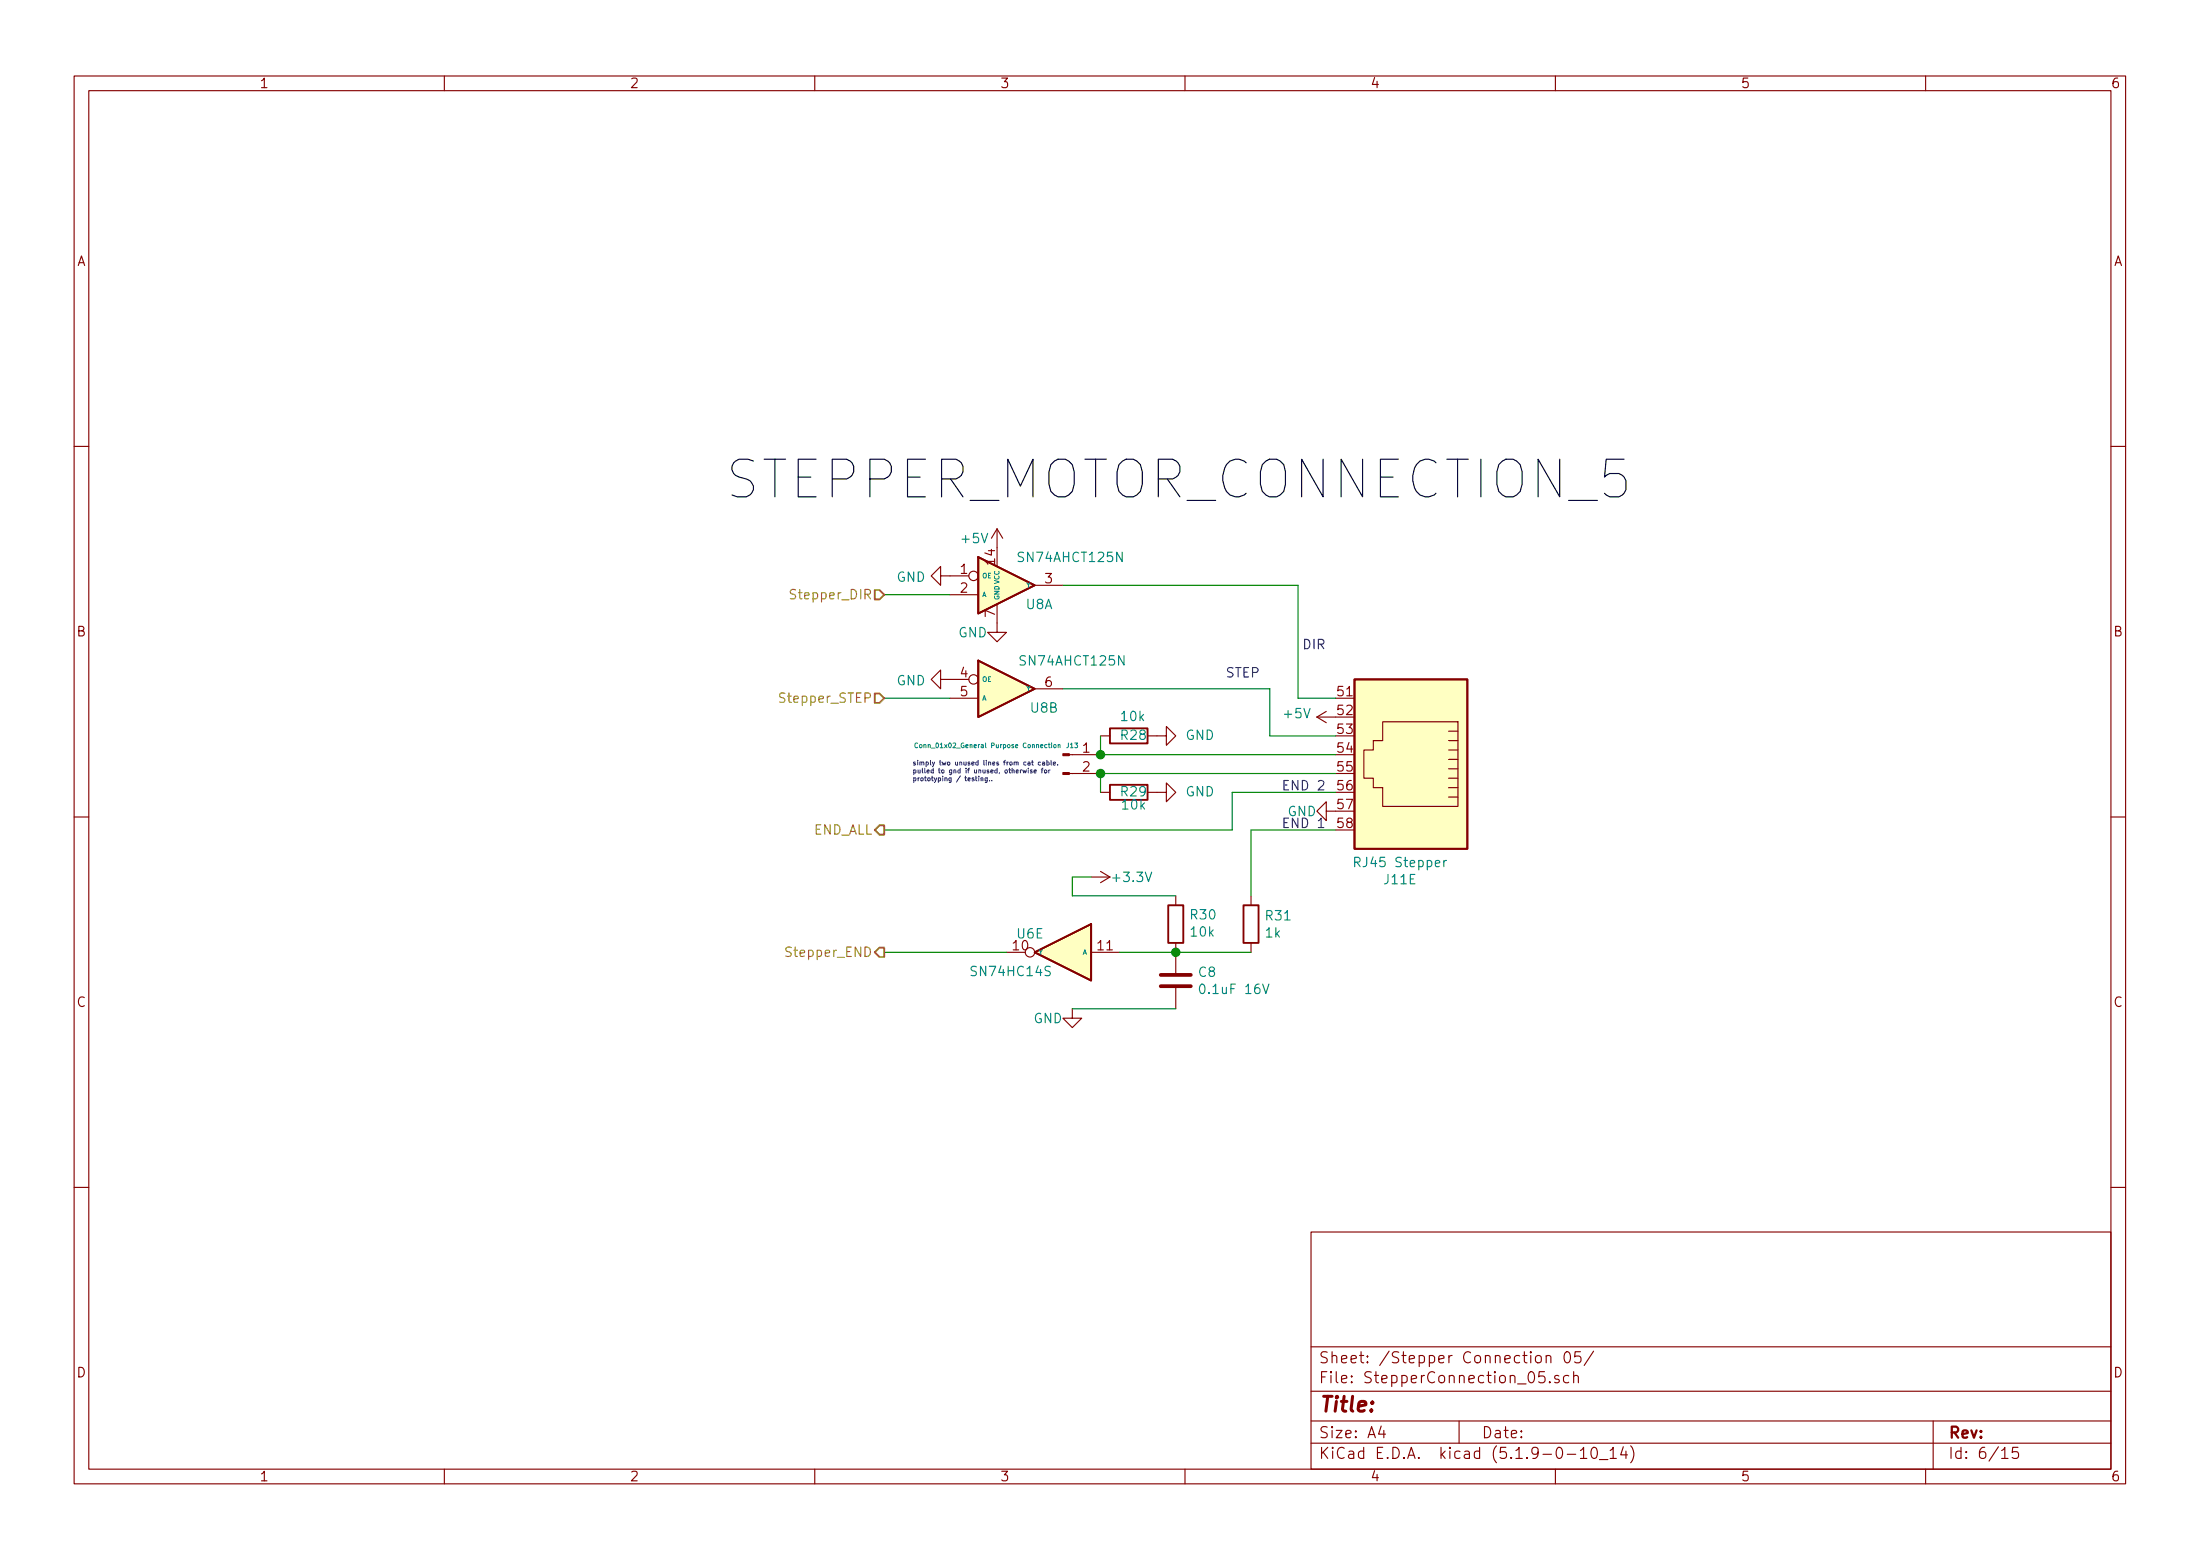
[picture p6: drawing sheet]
<svg xmlns="http://www.w3.org/2000/svg" width="297mm" height="210mm" viewBox="0 0 297 210" stroke-linecap="round" stroke-linejoin="round" font-family="sans-serif">
<g fill="none" stroke="#840000" stroke-width=".15">
<path d="M10 10.3h277v189.9h-277zM12 12.2h273v186.1h-273zM60 10.3v1.9M110 10.3v1.9M160 10.3v1.9M210 10.3v1.9M260 10.3v1.9M10 60.2h2M127 77.7v-1.3l-1.3 1.3 1.3 1.3v-1.3h3.8M134.6 71.4l-.7 1.2M134.6 71.4v2.5M134.6 71.4l.8 1.2"/>
<path d="M139.7 79h3.8M285 60.2h2M127 91.7v-1.3l-1.3 1.3 1.3 1.3v-1.3h3.8M128.3 94.2h3.8M128.3 80.3h3.8M134.6 81.5v3.8h1.3l-1.3 1.3-1.3-1.3h1.3M139.7 93h3.8M148.6 99.3h1.3M154.9 99.3h2.6v-1.3l1.2 1.3-1.2 1.3v-1.3M177.8 96.8l1.3 .7M177.8 96.8h2.5M179.1 96l-1.3 .8"/>
<path d="M186.7 97.4h10.1v11.4h-10.1v-2.5h-1.3v-1.3h-1.3v-3.8h1.3v-1.3h1.3zM195.6 98.7h1.2M195.6 99.9h1.2M10 110.3h2M144.4 104.4h4.2M144.4 101.8h4.2M147.3 118.4h2.6M148.6 117.6l1.3 .8M148.6 106.9h1.3M149.9 118.4l-1.3 .7M154.9 106.9h2.6v-1.2l1.2 1.2-1.2 1.3v-1.3M179.1 109.5v-1.3l-1.3 1.3 1.3 1.2v-1.2h1.2"/>
<path d="M195.6 101.2h1.2M195.6 102.5h1.2M195.6 103.8h1.2M195.6 105h1.2M195.6 106.3h1.2M195.6 107.6h1.2M285 110.3h2M135.9 128.5h2.5M144.8 136.1v1.3h1.2l-1.2 1.3-1.3-1.3h1.3M147.3 128.5h3.8M158.7 120.9v1.3M158.7 127.2v4.1"/>
<path d="M158.7 133.3v2.8M168.9 120.9v1.3M168.9 127.2v1.3M10 160.2h2M177 166.3h108v32h-108zM285 160.2h2M60 198.3v1.9M110 198.3v1.9M160 198.3v1.9M177 194.8h108M177 191.8h108M177 187.8h108"/>
<path d="M177 181.8h108M186.5 192.5l-.4 1h1M186.8 193v1M197 191.8v3M207.4 183.1a.41 .41 0 0 1 .7 .1v.4a.41 .41 0 0 1-.4 .3 .41 .41 0 0 1-.4-.3zM208.5 185.1h-.7l-.1 .7a.62 .62 0 0 1 .8-.1l.1 .3-.1 .5-.2 .1h-.3l-.3-.1M208.8 183.1a.38 .38 0 0 1 .6 0v.8M208.8 182.9v1M209.2 186.5h.1l-.1 .1v-.1v.1M210 198.3v1.9M210.5 185.7l-.4-.1-.1 .1-.1 .2a.48 .48 0 0 0 .6 .3v.1v.2l-.2 .1-.4-.1M211.3 182.6a.35 .35 0 0 1 .4-.2 .35 .35 0 0 1 .3 .3 .77 .77 0 0 1-.5 1.2 .9 .9 0 0 1-.2-1.3z"/>
<path d="M211.6 196.3h1.2M211.8 185.7a.5 .5 0 0 0-.6 0l-.1 .6a.47 .47 0 0 0 .6 .3l.1-.1M212.5 185.7a.38 .38 0 0 1 .6 .1v.8M212.5 185.1v1.5M213.4 195.8l.4-.5v1.5M213.4 182.4h-.7l-.1 .7a.62 .62 0 0 1 .7 0l.2 .2-.1 .5-.2 .1h-.4l-.2-.1M213.4 196.8h.8M215 195.4a.34 .34 0 0 1 .6 .2 .77 .77 0 0 1-.4 1.2 .97 .97 0 0 1-.2-1.4zM215.2 182.3l-1.3 2M216 197h1.1M217.4 195.8l.4-.5v1.5M217.4 196.8h.8"/>
<path d="M219.2 195.2l-.4 1.1h.9M219.5 195.8v1M220.2 195.1a1.71 1.71 0 0 1 0 2.3M260 198.3v1.9M261 191.8v6.5M270.3 195.8l.3-.3 .1-.2v1.5M270.3 196.8h.8M272.5 195.3h-.7l-.1 .7a.65 .65 0 0 1 .7 0 .61 .61 0 0 1 .1 .7h-.1a.61 .61 0 0 1-.7 0"/>
<circle cx="131.4" cy="77.7" r=".63"/>
<circle cx="131.4" cy="91.7" r=".63"/>
<circle cx="139.1" cy="128.5" r=".63"/>
</g>
<g fill="#ffffc2" stroke="#ffffc2" stroke-width=".14">
<path d="M182.9 91.7h15.2v22.8h-15.2z"/>
<path d="M132.1 89.1l7.6 3.9-7.6 3.8z"/>
<path d="M139.7 128.5l7.6-3.8v7.6z"/>
<path d="M132.1 75.2l7.6 3.8-7.6 3.8z"/>
</g>
<path d="M132.1 75.2l7.6 3.8-7.6 3.8zM132.1 89.1l7.6 3.9-7.6 3.8zM149.9 98.3h5v2h-5zM182.9 91.7h15.2v22.8h-15.2zM149.9 105.9h5v2h-5zM139.7 128.5l7.6-3.8v7.6zM157.7 122.2h2.1v5h-2.1zM167.9 122.2h2v5h-2z" fill="none" stroke="#840000" stroke-width=".25"/>
<path d="M182.9 116.4h.5a.34 .34 0 0 0 .3-.4 .34 .34 0 0 0-.3-.3h-.5v1.3M194.9 116.1v.9M195.3 116.1l-.2 .1-.2 .2M170.5 132.8l.4 1.3 .4-1.3" fill="none" stroke="#008484" stroke-width=".15"/>
<path d="M156.7 133.1h4.1M156.7 131.6h4.1" fill="none" stroke="#840000" stroke-width=".51"/>
<g fill="#840000" stroke="#840000" stroke-width=".15">
<path d="M143.5 104.3h.9v.2h-.9z"/>
<path d="M143.5 101.7h.9v.3h-.9z"/>
</g>
<path d="M123.9 100.3a.29 .29 0 0 0-.4 .3 .29 .29 0 0 0 .4 .3v-.1M141.5 100.5h.3M141.6 100.3v.5l.2 .1M142 100.3h.1M142 100.5v.4M142.3 100.5h.2l.1 .1v.2l-.1 .1-.2-.1zM142.9 100.6l.2-.1v.4M142.9 100.5v.4" fill="none" stroke="#008484" stroke-width=".14"/>
<path d="M143.5 79h31.8v15.2h5M119.4 80.3h8.9M119.4 94.2h8.9M143.5 93h27.9v6.3h8.9M148.6 99.3v2.5h31.7M147.3 118.4h-2.5v2.5h13.9M180.3 106.9h-13.9v5.1h-47M180.3 112h-11.4v8.9M180.3 104.4h-31.7v2.5M119.4 128.5h16.5M144.8 136.1h13.9M151.1 128.5h17.8" fill="none" stroke="#008400" stroke-width=".15"/>
<path d="M107.4 79.6l-.5-.1-.1 .2v.3l.5 .3 .1 .3-.2 .2h-.5" fill="none" stroke="#848400" stroke-width=".15"/>
<path d="M118.1 79.6h.6l.7 .7-.7 .6h-.6zM118.1 93.6h.6l.7 .6-.7 .7h-.6zM118.7 111.4h.7v1.2h-.7l-.6-.6zM118.7 127.9h.7v1.3h-.7l-.6-.7z" fill="none" stroke="#848400" stroke-width=".25"/>
<path d="M173.4 111h.4M173.4 105.9h.4M174 110.4h-.6v1.3h.6M174 105.3h-.6v1.3h.6" fill="none" stroke="#0000c2" stroke-width=".15"/>
<g fill="none" stroke="#0000c2" stroke-width=".14">
<path d="M131.7 105h.2M131.8 104.7v.6l.1 .1M132.2 105v.4M132.5 105h.2v.4M132.5 105v.4M133.3 105v.5l-.1 .1h-.2M133.3 105h-.2l-.1 .1v.3h.3M133.6 105.3v.1M133.9 105.3v.1M138.1 103.9l.1 .4 .2-.3 .1 .3 .1-.4M138.8 102.9h.2l.1 .3M138.8 103.7v.1"/>
<path d="M138.8 103.9v.4M139.1 103l-.3 .1 .1 .1h.2M139.3 102.8h.2M139.3 103.9l-.2 .1v.1h.2v.2h-.2M139.4 102.6v.6h.1M139.6 104.1h.3v-.2l-.3 .1v.3h.3M140.5 102.9l-.2-.1-.1 .1 .1 .3h.2M140.6 103.9h.2M140.8 102.9h.2v.3M140.8 103.7l-.1 .1v.5M141 103l-.3 .1 .1 .1h.2M141 104l.2-.1 .2 .1-.1 .3h-.3z"/>
<path d="M141.4 102.9l.1-.1 .2 .1-.1 .3h-.2M141.4 102.6v.6M141.6 103.9v.4M141.8 103.9l-.2 .1M141.9 102.6v.6h.1M142.2 103h.3v-.1h-.3v.3h.3M142.8 103.2h.1"/>
</g>
<g fill="#008400" stroke="#008400" stroke-width=".25">
<circle cx="148.6" cy="101.8" r=".51"/>
<circle cx="158.8" cy="128.5" r=".51"/>
<circle cx="148.6" cy="104.4" r=".51"/>
</g>
<text font-size="7.1" x="97.8" y="67.3">STEPPER_MOTOR_CONNECTION_5</text>
<text font-size="2.8" fill="#840000" x="178" y="190.5">Title:</text>
<g font-size="2.1" fill="#840000">
<text x="178" y="184">Sheet: /Stepper Connection 05/</text>
<text x="178" y="186.7">File: StepperConnection_05.sch</text>
<text x="178" y="196.9">KiCad E.D.A. kicad (5.1.9-0-10_14)</text>
<text x="178" y="194.1">Size: A4</text>
<text x="200" y="194.1">Date:</text>
<text x="263" y="194.1">Rev:</text>
<text x="263" y="196.9">Id: 6/15</text>
</g>
<g font-size="1.8" fill="#840000">
<text x="35" y="11.9">1</text>
<text x="85" y="11.9">2</text>
<text x="135" y="11.9">3</text>
<text x="185" y="11.9">4</text>
<text x="235" y="11.9">5</text>
<text x="285" y="11.9">6</text>
<text x="10.4" y="35.9">A</text>
<text x="285.4" y="35.9">A</text>
<text x="129.7" y="77.5">1</text>
<text x="134.4" y="76.1" transform="rotate(-90 134.4 76.1)">14</text>
<text x="129.7" y="80">2</text>
<text x="134.4" y="83.3" transform="rotate(-90 134.4 83.3)">7</text>
<text x="141.1" y="78.7">3</text>
<text x="10.4" y="85.9">B</text>
<text x="285.4" y="85.9">B</text>
<text x="129.7" y="91.4">4</text>
<text x="129.7" y="94">5</text>
<text x="141.1" y="92.7">6</text>
<text x="180.6" y="94">51</text>
<text x="146.2" y="101.6">1</text>
<text x="180.6" y="96.5">52</text>
<text x="180.6" y="99.1">53</text>
<text x="180.6" y="101.6">54</text>
<text x="146.2" y="104.1">2</text>
<text x="180.6" y="104.1">55</text>
<text x="180.6" y="106.7">56</text>
<text x="180.6" y="109.2">57</text>
<text x="180.6" y="111.8">58</text>
<text x="136.8" y="128.3">10</text>
<text x="148.3" y="128.3">11</text>
<text x="10.4" y="135.9">C</text>
<text x="285.4" y="135.9">C</text>
<text x="10.4" y="185.9">D</text>
<text x="285.4" y="185.9">D</text>
<text x="35" y="199.9">1</text>
<text x="85" y="199.9">2</text>
<text x="135" y="199.9">3</text>
<text x="185" y="199.9">4</text>
<text x="235" y="199.9">5</text>
<text x="285" y="199.9">6</text>
</g>
<g font-size="1.8" fill="#008484">
<text x="129.9" y="73.3">+5V</text>
<text x="137.7" y="75.9">SN74AHCT125N</text>
<text x="121.1" y="78.5">GND</text>
<text x="138.6" y="82.2">U8A</text>
<text x="129.4" y="86">GND</text>
<text x="138" y="89.8">SN74AHCT125N</text>
<text x="121.1" y="92.5">GND</text>
<text x="139.2" y="96.2">U8B</text>
<text x="151.4" y="99.9">R28</text>
<text x="151.5" y="97.3">10k</text>
<text x="160.1" y="99.9">GND</text>
<text x="173.5" y="96.9">+5V</text>
<text x="151.4" y="107.5">R29</text>
<text x="160.1" y="107.5">GND</text>
<text x="151.6" y="109.3">10k</text>
<text x="173.8" y="110.2">GND</text>
<text x="150.4" y="119">+3.3V</text>
<text x="183.4" y="117">RJ45 Stepper</text>
<text x="187" y="119.3">J11E</text>
<text x="160.8" y="124.1">R30</text>
<text x="171" y="124.2">R31</text>
<text x="131.4" y="131.7">SN74HC14S</text>
<text x="137.4" y="126.7">U6E</text>
<text x="160.9" y="126.4">10k</text>
<text x="161.9" y="131.8">C8</text>
<text x="170.9" y="126.5">1k</text>
<text x="162.5" y="134.2">0.1uF 16V</text>
<text x="139.5" y="138.1">GND</text>
</g>
<g font-size="1.8" fill="#848400">
<text x="107.2" y="80.9">Stepper_DIR</text>
<text x="105.7" y="94.9">Stepper_STEP</text>
<text x="109.7" y="112.6">END_ALL</text>
<text x="106.6" y="129.2">Stepper_END</text>
</g>
<g font-size="1.8" fill="#0000c2">
<text x="176" y="87.6">DIR</text>
<text x="165.6" y="91.4">STEP</text>
<text x="173.9" y="106.7">END 2</text>
<text x="173.9" y="111.8">END 1</text>
</g>
<g font-size=".9" fill="#008484">
<text x="132.6" y="78">OE</text>
<text x="132.6" y="80.6">A</text>
<text x="134.9" y="81" transform="rotate(-90 134.9 81)">GND VCC</text>
<text x="138.6" y="79.3">Y</text>
<text x="132.6" y="92">OE</text>
<text x="132.6" y="94.5">A</text>
<text x="138.6" y="93.3">Y</text>
<text x="124.4" y="100.9">Conn_01x02_General Purpose Connection</text>
<text x="144" y="100.9">J13</text>
<text x="140.2" y="128.8">Y</text>
<text x="146.2" y="128.8">A</text>
</g>
<g font-size=".9" fill="#0000c2">
<text x="123.2" y="103.3">simply two unused lines from cat cable.</text>
<text x="123.2" y="104.4">pulled to gnd if unused, otherwise for</text>
<text x="123.2" y="105.4">prototyping / testing..</text>
</g>
</svg>
